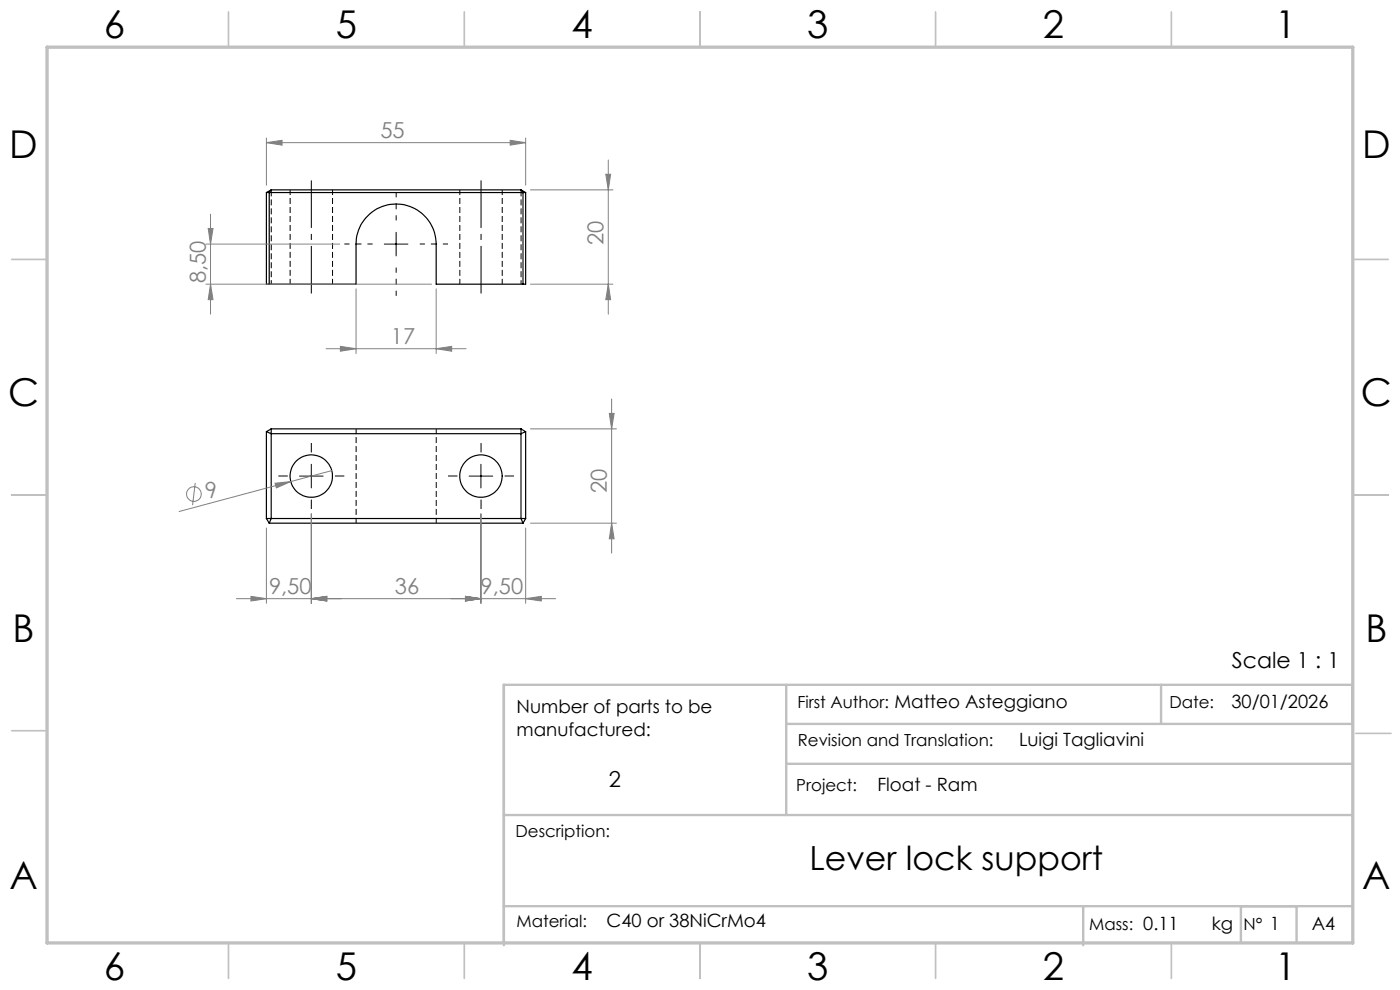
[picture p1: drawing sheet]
<svg xmlns="http://www.w3.org/2000/svg" width="297mm" height="210mm" viewBox="0 0 297 210" stroke-linecap="round" stroke-linejoin="round" font-family="sans-serif">
<path d="M57.5 40.8v-.5M110.5 40.8v-.5" fill="none" stroke="#000" stroke-width=".21" stroke-dasharray="1.3 .6" stroke-linecap="butt"/>
<path d="M110.5 40.8v19.5M57.5 60.3v-19.5" fill="none" stroke="#000" stroke-width=".21" stroke-dasharray="1.3 .6" stroke-dashoffset=".4" stroke-linecap="butt"/>
<path d="M61.5 40.3v20M97.5 40.3v20M70.5 60.3v-20M106.5 60.3v-20M75.5 111v-20M92.5 111v-20" fill="none" stroke="#000" stroke-width=".21" stroke-dasharray="1.3 .6" stroke-dashoffset=".2" stroke-linecap="butt"/>
<g fill="none" stroke="#000" stroke-width=".25">
<path d="M56.5 40.8v19.5h19v-8.5a8.5 8.5 0 0 1 8.5-8.5 8.5 8.5 0 0 1 8.5 8.5v8.5h19v-19.5M56.5 40.8h55M57.5 40.3l-.4 .5v19.5M57.5 40.3l-1 .5M57.5 40.3h53M110.5 40.3l.4 .5v19.5M110.5 40.3l1 .5M56.5 91.6v18.4M56.5 91.6l1 .4h53l1-.4M57.5 91h53M57.5 91v19l-.4 1M57.5 91l-1 .6"/>
<path d="M110.5 91v19l.4 1M110.5 91l1 .6M111.5 91.6v18.4M56.5 110h55M56.5 110l.6 1M57.1 111h53.8M111.5 110l-.6 1"/>
<circle cx="66" cy="101" r="4.5"/>
<circle cx="102" cy="101" r="4.5"/>
</g>
<g fill="none" stroke="#808080" stroke-width=".21">
<path d="M56.5 30.3l3.3-.5v1zM56.5 29.3v10M56.5 30.3h55M108.2 29.8l3.3 .5-3.3 .5zM111.5 29.3v10M128.5 37h1l-.5 3.3zM129 33.9v32.7M43.7 51.8h28.3M44.2 48.5h1l-.5 3.3zM44.7 45.4v21.2M112.5 40.3h17.5M43.7 60.3h47.8"/>
<path d="M44.7 60.3l.5 3.3h-1zM69.2 74h29.7M72.2 73.5l3.3 .5-3.3 .5zM75.5 61.3v13.7M92.5 74l3.3-.5v1zM92.5 61.3v13.7M112.5 60.3h17.5M129 60.3l.5 3.3h-1zM70.4 99.8l-32.4 8.7M112.5 91h18.3M129.3 87.7h1l-.5 3.3zM129.8 84.6v32.7"/>
<path d="M41.4 102.4l-.5 4.8M56.5 112v16M58.3 102.5l3.4-.3-3.1 1.3zM66 109v19M102 109v19M111.5 112v16M112.5 111h18.3M129.8 111l.5 3.3h-1zM50.2 127h67.7M53.2 126.5l3.3 .5-3.3 .5zM66 127l3.3-.5v1zM98.7 126.5l3.3 .5-3.3 .5z"/>
<path d="M111.5 127l3.3-.5v1z"/>
<circle cx="41.1" cy="104.8" r="1.56"/>
</g>
<path d="M66 96v-2M102 96v-2M61 101h-2M66 106v2M71 101h2M97 101h-2M102 106v2M107 101h2" fill="none" stroke="#000" stroke-width=".21" stroke-dasharray="15.2 1.3 1.3 1.3" stroke-linecap="butt"/>
<path d="M66 38.3v24M102 38.3v24" fill="none" stroke="#000" stroke-width=".21" stroke-dasharray="15.2 1.3 1.3 1.3" stroke-dashoffset="5.1" stroke-linecap="butt"/>
<path d="M79 51.8h-6M84 46.8v-6M84 56.8v6M89 51.8h6" fill="none" stroke="#000" stroke-width=".21" stroke-dasharray="15.2 1.3 1.3 1.3" stroke-dashoffset="14.1" stroke-linecap="butt"/>
<path d="M81.5 51.8h5M84 49.3v5M66 98.5v5M102 98.5v5M63.5 101h5M99.5 101h5" fill="none" stroke="#000" stroke-width=".21"/>
<g fill="none" stroke="#c0c0c0" stroke-width=".35">
<path d="M48.5 2.5v7.5M98.5 2.5v7.5M148.5 2.5v7.5M198.5 2.5v7.5M248.5 2.5v7.5M2.5 55h7.5M287 55h7.5M2.5 105h7.5M287 105h7.5M2.5 155h7.5M287.6 155.6h7.5M48.5 200v7.5"/>
<path d="M98.5 200v7.5M148.5 200v7.5M198.5 200v7.5M248.5 200v7.5"/>
</g>
<path d="M166.8 153.6h120.1v-8.3h-180v55.2M166.8 145.3v27.6M246.3 145.3v8.3M106.9 172.9h180M166.8 162h120.1M106.9 192.2h180M229.8 192.2v8.3M263.2 192.2v7.7M275.1 192.2v7.7" fill="none" stroke="#c0c0c0" stroke-width=".5"/>
<path d="M10 10h277v190h-277z" fill="none" stroke="#c0c0c0" stroke-width=".7"/>
<g fill="#808080">
<path d="M58.3 102.5l3.4-.3-3.1 1.3z"/>
<path d="M56.5 30.3l3.3-.5v1zM108.2 29.8l3.3 .5-3.3 .5zM72.2 73.5l3.3 .5-3.3 .5zM92.5 74l3.3-.5v1zM66 127l3.3-.5v1zM98.7 126.5l3.3 .5-3.3 .5zM53.2 126.5l3.3 .5-3.3 .5zM66 127l3.3-.5v1zM98.7 126.5l3.3 .5-3.3 .5zM111.5 127l3.3-.5v1z"/>
<path d="M44.7 60.3l.5 3.3h-1zM44.2 48.5h1l-.5 3.3zM129.8 111l.5 3.3h-1zM129.3 87.7h1l-.5 3.3z"/>
<path d="M128.5 37h1l-.5 3.3zM129 60.3l.5 3.3h-1z"/>
</g>
<g font-size="8.1">
<text x="22" y="8">6</text>
<text x="71.2" y="8">5</text>
<text x="121.2" y="8">4</text>
<text x="171.2" y="8">3</text>
<text x="221.2" y="8">2</text>
<text x="270.5" y="8">1</text>
<text x="2" y="33.6">D</text>
<text x="289" y="33.6">D</text>
<text x="1.7" y="86.1">C</text>
<text x="288.7" y="86.1">C</text>
<text x="2.7" y="136.1">B</text>
<text x="289.7" y="136.1">B</text>
<text x="2" y="188.6">A</text>
<text x="289" y="188.6">A</text>
<text x="22" y="208">6</text>
<text x="71.2" y="208">5</text>
<text x="121.2" y="208">4</text>
<text x="171.2" y="208">3</text>
<text x="221.2" y="208">2</text>
<text x="270.5" y="208">1</text>
</g>
<text font-size="7.1" x="171.7" y="184.5">Lever lock support</text>
<g font-size="4.7" fill="#808080">
<text x="80.7" y="29.2">55</text>
<text x="128" y="51.9" transform="rotate(-90 128 51.9)">20</text>
<text x="43.7" y="60.1" transform="rotate(-90 43.7 60.1)">8,50</text>
<text x="82.9" y="73">17</text>
<text x="44.1" y="105.8" transform="rotate(-15 44.1 105.8)">9</text>
<text x="128.8" y="104.6" transform="rotate(-90 128.8 104.6)">20</text>
<text x="57.1" y="126">9,50</text>
<text x="83.8" y="126">36</text>
<text x="102" y="126">9,50</text>
</g>
<g font-size="4.7">
<text x="261.3" y="141.6">Scale 1 : 1</text>
<text x="129.2" y="167">2</text>
</g>
<g font-size="3.9">
<text x="109.6" y="151.2">Number of parts to be</text>
<text x="261.2" y="150.2">30/01/2026</text>
<text x="109.6" y="156.1">manufactured:</text>
<text x="216.2" y="158.3">Luigi Tagliavini</text>
<text x="186.1" y="167.8">Float - Ram</text>
<text x="128.7" y="196.7">C40 or 38NiCrMo4</text>
<text x="257.1" y="197.3">kg</text>
<text x="278.3" y="197.4">A4</text>
</g>
<g font-size="3.5">
<text x="169.2" y="150.1">First Author: Matteo Asteggiano</text>
<text x="248.1" y="150.1">Date:</text>
<text x="169.3" y="158.3">Revision and Translation:</text>
<text x="168.9" y="167.8">Project:</text>
<text x="109.4" y="177.5">Description:</text>
<text x="109.6" y="196.7">Material:</text>
<text x="231.1" y="197.3">Mass: 0.11</text>
<text x="263.8" y="197.3">N° 1</text>
</g>
</svg>
